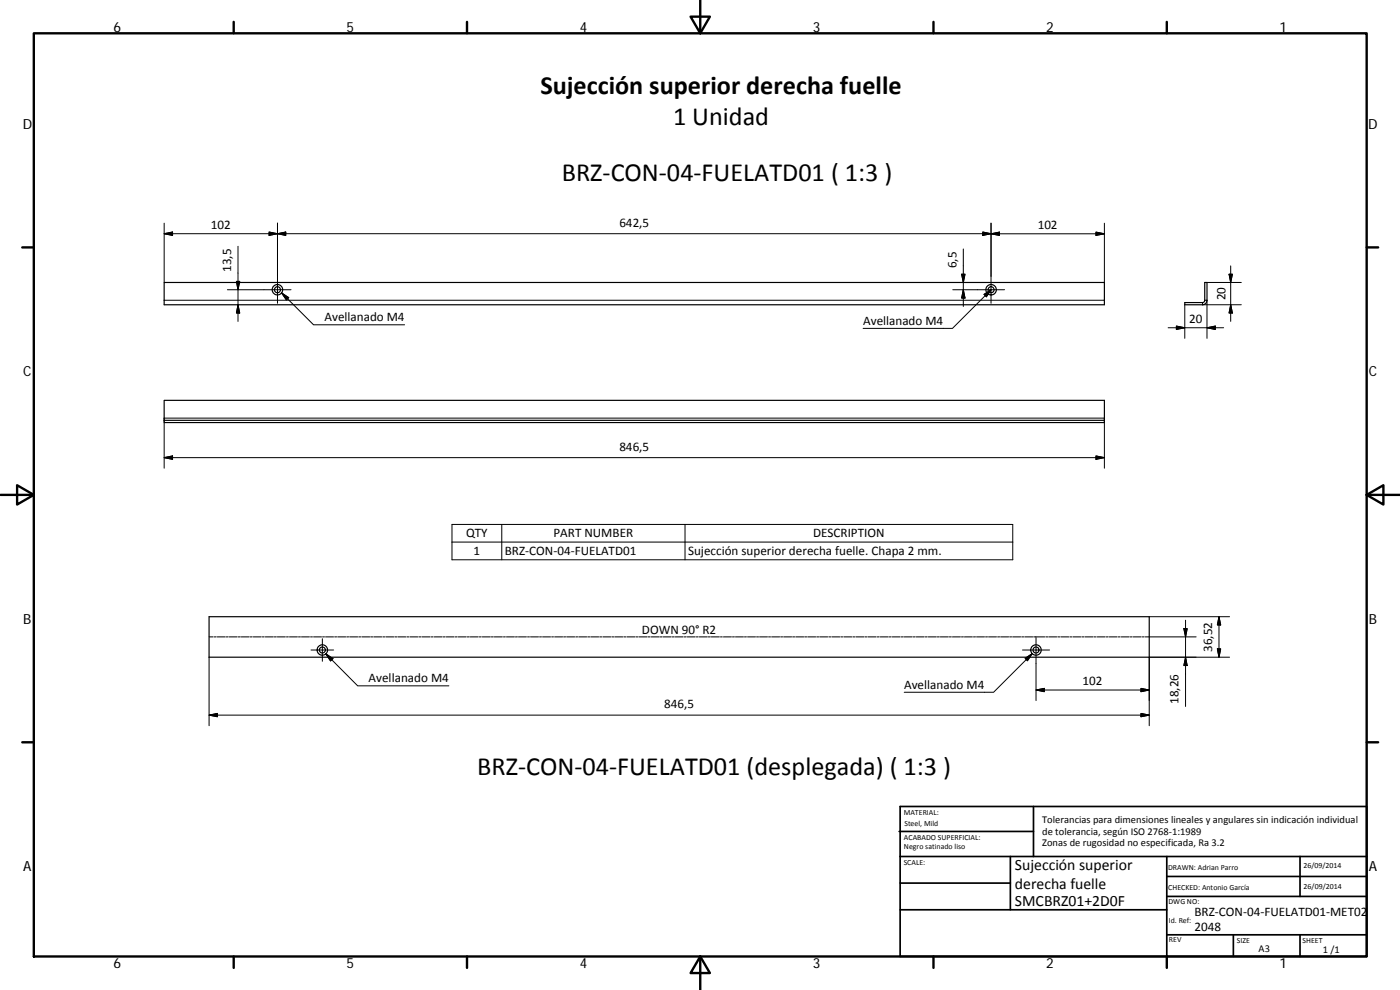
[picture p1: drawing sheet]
<svg xmlns="http://www.w3.org/2000/svg" width="420mm" height="297mm" viewBox="0 0 420 297" stroke-linecap="round" stroke-linejoin="round" font-family="sans-serif">
<g fill="none" stroke="#000" stroke-width=".36">
<path d="M49.3 84.8h282.1v6.6h-282.1zM361.6 84.8h.6v5.3a1.3 1.3 0 0 1-1.3 1.3h-5.3v-.6h5.3l.6-.4zM49.3 126.1v.7h282.1v-.7M49.3 126.1v-6h282.1v6M49.3 126.1h282.1M62.7 185h282.2v12.2h-282.2z"/>
<circle cx="83.3" cy="86.9" r=".9"/>
<circle cx="83.3" cy="86.9" r="1.57"/>
<circle cx="297.4" cy="86.9" r=".91"/>
<circle cx="297.4" cy="86.9" r="1.58"/>
<circle cx="96.7" cy="195" r="1.56"/>
<circle cx="96.7" cy="195" r=".91"/>
<circle cx="310.9" cy="195" r="1.57"/>
<circle cx="310.9" cy="195" r=".9"/>
</g>
<g fill="none" stroke="#000" stroke-width=".3">
<path d="M49.3 70.1l2.5-.5v1zM49.3 70.1h282.1M49.3 67v17.8M71.4 73.9v22.5M80.8 69.6l2.5 .5-2.5 .5zM83.3 67v24M83.3 70.1l2.5-.5v1zM289.1 74.7v17.2M294.9 69.6l2.5 .5-2.5 .5zM297.4 67v24M297.4 70.1l2.5-.5v1zM328.9 69.6l2.5 .5-2.5 .5z"/>
<path d="M331.4 67v17.8M369.3 79.8v16.6M49.3 90.1h282.1M71 84.4h.9l-.5 2.5zM71.4 91.4l.5 2.5h-.9zM84.5 87.9l9.6 9.6h27.3M84.5 87.9l2.1 1.4-.7 .7zM87.3 86.9h-19M288.6 82.3h1l-.5 2.5zM289.1 86.9l.5 2.5h-1zM297.3 87l-2 1.3 .7 .7 1.3-1.9M297.3 87l-11.5 11.5h-26.8"/>
<path d="M301.5 86.9h-15.6M350.6 98.3h16.6M353 97.8l2.6 .5-2.6 .5zM355.6 91.4v10.1M360.9 90.8v.6h11.6M361.6 90.1h.6v11.4M362.2 98.3l2.5-.5v1zM362.2 84.8h10.3M368.9 82.3h1l-.6 2.5zM369.3 91.4l.6 2.5h-1zM49.3 137.3h282.1M49.3 137.3l2.5-.5v1z"/>
<path d="M328.9 136.8l2.5 .5-2.5 .5zM49.3 140.5v-15h282.1v15M135.6 157.4h168.3v10.6h-168.3zM150.6 157.4v10.6M205.6 157.4v10.6M135.6 162.6h168.3M62.7 191.1h1.2M62.7 197.2v20.5M64.3 191.1h.6M65.2 191.1h2.4M67.8 191.1h.7M68.8 191.1h2.4"/>
<path d="M71.5 191.1h.6M72.4 191.1h2.4M75.1 191.1h.6M76 191.1h2.4M78.7 191.1h.6M79.6 191.1h2.4M82.3 191.1h.6M83.2 191.1h2.5M86 191.1h.5M86.9 191.1h2.4M89.6 191.1h.6M90.5 191.1h2.4"/>
<path d="M93.2 191.1h.6M93.3 195h6.8M94.1 191.1h2.4M96.7 191.6v6.8M96.8 191.1h.6M97.7 191.1h2.4M97.8 196.2l2.1 1.4-.7 .7zM97.8 196.2l9.5 9.6h27.4M100.4 191.1h.6M101.3 191.1h2.4M104 191.1h.6M104.9 191.1h2.4"/>
<path d="M107.7 191.1h.6M108.6 191.1h2.4M111.3 191.1h.6M112.2 191.1h2.4M114.9 191.1h.6M115.8 191.1h2.4M118.5 191.1h.6M119.4 191.1h2.4M122.1 191.1h.6M123 191.1h2.4M125.7 191.1h.7M126.6 191.1h2.5"/>
<path d="M129.4 191.1h.6M130.3 191.1h2.4M133 191.1h.6M133.9 191.1h2.4M136.6 191.1h.6M137.5 191.1h2.4M140.2 191.1h.6M141.1 191.1h2.4M143.8 191.1h.6M144.7 191.1h2.5M147.5 191.1h.5M148.3 191.1h2.5"/>
<path d="M151.1 191.1h.6M152 191.1h2.4M154.7 191.1h.6M155.6 191.1h2.4M158.3 191.1h.6M159.2 191.1h2.4M161.9 191.1h.6M162.8 191.1h2.4M165.6 191.1h.5M166.4 191.1h2.5M169.2 191.1h.6M170.1 191.1h2.4"/>
<path d="M172.8 191.1h.6M173.7 191.1h2.4M176.4 191.1h.6M177.3 191.1h2.4M180 191.1h.6M180.9 191.1h2.4M183.6 191.1h.6M184.5 191.1h2.4M187.2 191.1h.6M188.2 191.1h2.4M190.9 191.1h.6M191.8 191.1h2.4"/>
<path d="M194.5 191.1h.6M195.4 191.1h2.4M198.1 191.1h.6M199 191.1h2.4M201.7 191.1h.6M202.6 191.1h2.4M205.3 191.1h.6M206.2 191.1h2.4M209 191.1h.5M209.9 191.1h2.4M212.6 191.1h.6M213.5 191.1h2.4"/>
<path d="M216.2 191.1h.6M217.1 191.1h2.4M219.8 191.1h.6M220.7 191.1h2.4M223.4 191.1h.6M224.3 191.1h2.4M227 191.1h.7M227.9 191.1h2.4M230.6 191.1h.7M231.6 191.1h2.4M234.3 191.1h.6M235.2 191.1h2.4"/>
<path d="M237.9 191.1h.6M238.8 191.1h2.4M241.5 191.1h.6M242.4 191.1h2.4M245.1 191.1h.6M246 191.1h2.4M248.7 191.1h.7M249.6 191.1h2.5M252.4 191.1h.6M253.2 191.1h2.5M256 191.1h.6M256.9 191.1h2.4"/>
<path d="M259.6 191.1h.6M260.5 191.1h2.4M263.2 191.1h.6M264.1 191.1h2.4M266.8 191.1h.6M267.7 191.1h2.4M270.5 191.1h.6M271.3 191.1h2.5M274.1 191.1h.6M275 191.1h2.4M277.7 191.1h.6M278.6 191.1h2.4"/>
<path d="M281.3 191.1h.6M282.2 191.1h2.4M284.9 191.1h.6M285.8 191.1h2.4M288.5 191.1h.6M289.4 191.1h2.4M292.2 191.1h.6M293.1 191.1h2.4M295.8 191.1h.6M296.7 191.1h2.4M299.4 191.1h.6M300.3 191.1h2.4"/>
<path d="M303 191.1h.6M303.9 191.1h2.4M306.6 191.1h.6M306.9 195h8.1M307.5 191.1h2.5M307.7 197.5l2.1-1.4-1.5 2.1zM309.8 196.1l-11.6 11.6h-26.8M310.2 191.1h.6M310.9 190.9v19.3M311.1 191.1h2.5M313.9 191.1h.6M314.8 191.1h2.4"/>
<path d="M317.5 191.1h.6M318.4 191.1h2.4M321.1 191.1h.6M322 191.1h2.4M324.7 191.1h.6M325.6 191.1h2.4M328.3 191.1h.6M329.2 191.1h2.4M331.9 191.1h.7M332.9 191.1h2.3M335.6 191.1h.6M336.5 191.1h2.4"/>
<path d="M339.2 191.1h.6M340.1 191.1h2.4M342.8 191.1h.6M343.7 191.1h15.3M344.9 185h24.1M355.3 188.6h1l-.5 2.5zM355.8 186.1v25.9M355.8 197.2l.5 2.5h-1zM365.3 194.7h1l-.5 2.5zM365.8 185l.5 2.5h-1zM365.8 185v12.2M369 197.2h-24.1v20.5"/>
<path d="M62.7 214.6l2.5-.5v1zM62.7 214.6h282.2M310.9 207l2.5-.5v1zM310.9 207h34M342.4 214.1l2.5 .5-2.5 .5zM342.4 206.5l2.5 .5-2.5 .5z"/>
</g>
<g fill="none" stroke="#000" stroke-width=".71">
<path d="M10.1 10h400.1v277h-400.1zM70.1 6.6v3.4M140.2 6.6v3.4M207.3 5h5.8l-2.9 5zM210.2 0v10M280.2 6.6v3.4M350.2 6.6v3.4M6.7 74.2h3.4M410.2 74.2h3.4M.2 148.5h9.9M5.1 145.6l5 2.9-5 2.9zM410.2 148.5l5-2.9v5.8z"/>
<path d="M410.2 148.5h9.9M6.7 222.7h3.4M410.2 222.7h3.4M70.1 287v3.4M140.2 287v3.4M210.2 287l2.9 5h-5.8zM210.2 287v10M280.2 287v3.4M350.2 287v3.4"/>
</g>
<g fill="none" stroke="#000" stroke-width=".51">
<path d="M269.8 249.5h40.4M270.1 257h140.1M270.1 242h140.1v45h-140.1zM303.2 257v16M310.2 242v15M350.2 257v30M390.2 257v12M270.1 273h80.1M270.1 265h33.1M350.2 269h60M350.2 263h60M350.2 280.5h60"/>
<path d="M370.2 280.5v6.5M390.2 280.5v6.5"/>
</g>
<g fill="#000" stroke="#000" stroke-width=".3">
<path d="M49.3 70.1l2.5-.5v1zM80.8 69.6l2.5 .5-2.5 .5zM83.3 70.1l2.5-.5v1zM294.9 69.6l2.5 .5-2.5 .5zM297.4 70.1l2.5-.5v1zM328.9 69.6l2.5 .5-2.5 .5zM71 84.4h.9l-.5 2.5zM71.4 91.4l.5 2.5h-.9zM84.5 87.9l2.1 1.4-.7 .7zM288.6 82.3h1l-.5 2.5zM289.1 86.9l.5 2.5h-1zM295.3 88.3l2.1-1.4-1.4 2.1z"/>
<path d="M353 97.8l2.6 .5-2.6 .5zM362.2 98.3l2.5-.5v1zM368.9 82.3h1l-.6 2.5zM369.3 91.4l.6 2.5h-1zM49.3 137.3l2.5-.5v1zM328.9 136.8l2.5 .5-2.5 .5zM97.8 196.2l2.1 1.4-.7 .7zM307.7 197.5l2.1-1.4-1.5 2.1zM355.3 188.6h1l-.5 2.5zM355.8 197.2l.5 2.5h-1zM365.3 194.7h1l-.5 2.5zM365.8 185l.5 2.5h-1z"/>
<path d="M62.7 214.6l2.5-.5v1zM310.9 207l2.5-.5v1zM342.4 214.1l2.5 .5-2.5 .5zM342.4 206.5l2.5 .5-2.5 .5z"/>
</g>
<g font-size="7.9">
<text x="162.2" y="28.3">Sujección superior derecha fuelle</text>
<text x="202" y="37.4">1 Unidad</text>
<text x="168.6" y="54.3">BRZ‐CON‐04‐FUELATD01 ( 1:3 )</text>
<text x="143.2" y="232.7">BRZ‐CON‐04‐FUELATD01 (desplegada) ( 1:3 )</text>
</g>
<g font-size="4.7">
<text x="304.6" y="261.2">Sujección superior</text>
<text x="304.6" y="266.6">derecha fuelle</text>
<text x="304.6" y="272">SMCBRZ01+2D0F</text>
</g>
<g font-size="4.2">
<text x="34" y="9.6">6</text>
<text x="104" y="9.6">5</text>
<text x="174" y="9.6">4</text>
<text x="244" y="9.6">3</text>
<text x="314" y="9.6">2</text>
<text x="384" y="9.6">1</text>
<text x="6.8" y="38.7">D</text>
<text x="410.6" y="38.7">D</text>
<text x="7" y="112.9">C</text>
<text x="410.8" y="112.9">C</text>
<text x="7" y="187.1">B</text>
<text x="410.8" y="187.1">B</text>
<text x="7" y="261.3">A</text>
<text x="410.8" y="261.3">A</text>
<text x="34" y="290.4">6</text>
<text x="104" y="290.4">5</text>
<text x="174" y="290.4">4</text>
<text x="244" y="290.4">3</text>
<text x="314" y="290.4">2</text>
<text x="384" y="290.4">1</text>
</g>
<g font-size="3.9">
<text x="63.3" y="68.6">102</text>
<text x="185.9" y="68.1">642,5</text>
<text x="311.4" y="68.6">102</text>
<text x="69.4" y="81.6" transform="rotate(-90 69.4 81.6)">13,5</text>
<text x="287" y="80.5" transform="rotate(-90 287 80.5)">6,5</text>
<text x="367.8" y="90.1" transform="rotate(-90 367.8 90.1)">20</text>
<text x="97.4" y="96.4">Avellanado M4</text>
<text x="259" y="97.5">Avellanado M4</text>
<text x="356.9" y="96.8">20</text>
<text x="185.9" y="135.3">846,5</text>
<text x="139.9" y="161.2">QTY</text>
<text x="166.1" y="161.2">PART NUMBER</text>
<text x="244" y="161.2">DESCRIPTION</text>
<text x="142.1" y="166.6">1</text>
<text x="151.5" y="166.6">BRZ‐CON‐04‐FUELATD01</text>
<text x="206.5" y="166.6">Sujección superior derecha fuelle. Chapa 2 mm.</text>
<text x="192.7" y="190.3">DOWN 90° R2</text>
<text x="363.8" y="195.6" transform="rotate(-90 363.8 195.6)">36,52</text>
<text x="110.6" y="204.7">Avellanado M4</text>
<text x="271.4" y="206.6">Avellanado M4</text>
<text x="324.9" y="205.4">102</text>
<text x="199.4" y="212.5">846,5</text>
<text x="353.7" y="211.2" transform="rotate(-90 353.7 211.2)">18,26</text>
<text x="358.5" y="274.9">BRZ‐CON‐04‐FUELATD01‐MET02</text>
<text x="358.5" y="279.4">2048</text>
</g>
<g font-size="3.1">
<text x="312.8" y="246.8">Tolerancias para dimensiones lineales y angulares sin indicación individual</text>
<text x="312.8" y="250.4">de tolerancia, según ISO 2768‐1:1989</text>
<text x="312.8" y="254">Zonas de rugosidad no especificada, Ra 3.2</text>
<text x="377.7" y="285.6">A3</text>
<text x="397" y="285.9">1 /1</text>
</g>
<g font-size="2.4">
<text x="271.2" y="244.4">MATERIAL:</text>
<text x="271.3" y="251.9">ACABADO SUPERFICIAL:</text>
<text x="271.4" y="247.9">Steel, Mild</text>
<text x="271.3" y="254.6">Negro satinado liso</text>
<text x="271.2" y="259.7">SCALE:</text>
<text x="350.6" y="260.9">DRAWN: Adrian Parro</text>
<text x="391.2" y="260.6">26/09/2014</text>
<text x="350.6" y="267">CHECKED: Antonio García</text>
<text x="391.2" y="266.6">26/09/2014</text>
<text x="350.7" y="271.4">DWG NO:</text>
<text x="350.8" y="276.8">Id. Ref:</text>
<text x="350.8" y="282.8">REV</text>
<text x="371.2" y="282.9">SIZE</text>
<text x="390.9" y="282.9">SHEET</text>
</g>
</svg>
